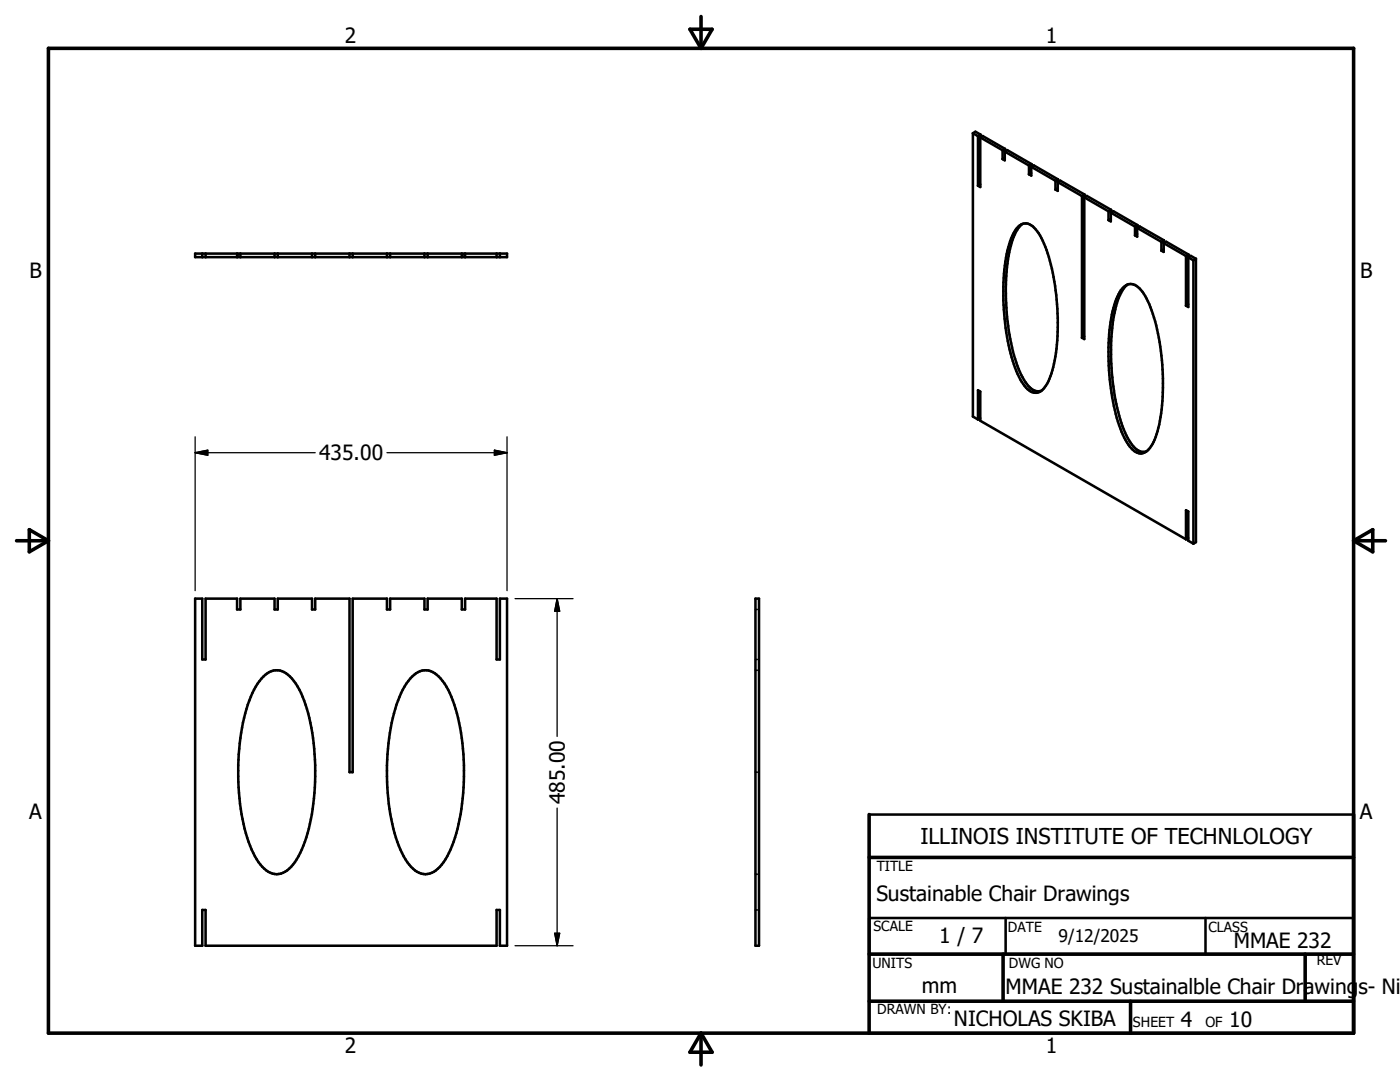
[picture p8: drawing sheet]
<svg xmlns="http://www.w3.org/2000/svg" width="279mm" height="216mm" viewBox="0 0 279 216" stroke-linecap="round" stroke-linejoin="round" font-family="sans-serif">
<g fill="none" stroke="#000" stroke-width=".51">
<path d="M194.2 26.6l.5-.3 1 .6M194.2 26.6l1 .6M194.2 26.6v56.5l1 .6M195.2 27.2v9.9M195.6 27.4l.5-.3 4.5 2.6M195.6 27.4l4.5 2.6M195.6 27.4v9.9l-.4-.2M195.6 36.8l-.4 .3M195.7 26.9v.5M195.7 26.9l-.5 .3M200.1 30v1.7M200.5 30.2v1.8l-.4-.3"/>
<path d="M200.5 30.2l.5-.2 4.9 2.8M200.5 31.5l-.4 .2M200.5 30.2l4.9 2.8M200.6 29.7v.5M200.6 29.7l-.5 .3M205.4 33v1.8M205.8 33.3v1.7l-.4-.2M205.8 33.3l.5-.3 4.9 2.8M205.8 34.5l-.4 .3M205.8 33.3l4.8 2.8M205.9 32.8v.5M205.9 32.8l-.5 .2"/>
<path d="M210.6 36.1v1.7M211.1 36.3v1.8l-.5-.3M211.1 36.3l.5-.2 4.8 2.7M211.1 37.6l-.5 .2M211.1 36.3l4.8 2.8M211.2 35.8v.5M211.2 35.8l-.6 .3M215.9 39.1v28.3M216.4 39.4l4.8 2.8M216.4 39.4l.5-.3 4.8 2.8M216.4 39.4v28.3l-.5-.3M216.4 38.8v.6"/>
<path d="M216.4 38.8l-.5 .3M38.9 50.6h62.3v.7h-62.3zM40.4 50.6v.7M41 50.6v.7M47.3 50.6v.7M48 50.6v.7M54.8 50.6v.7M55.4 50.6v.7M62.3 50.6v.7M62.9 50.6v.7M69.7 50.6v.7M70.4 50.6v.7"/>
<path d="M77.2 50.6v.7M77.9 50.6v.7M84.7 50.6v.7M85.3 50.6v.7M92.2 50.6v.7M92.8 50.6v.7M99.1 50.6v.7M99.8 50.6v.7M203 45.5a2.2 2.2 0 0 1 3.7 .3 21.5 21.5 0 0 1 3.6 9.5 42.4 42.4 0 0 1-.5 19.2 5.5 5.5 0 0 1-2.7 3.8 2.83 2.83 0 0 1-2.9-1.7 29 29 0 0 1-3.7-13 45.6 45.6 0 0 1 .3-12.2 13.5 13.5 0 0 1 2.2-5.9zM204 44.7a9.9 9.9 0 0 0-2.6 5.7l-.4 3a51.1 51.1 0 0 0-.1 8.9 33.2 33.2 0 0 0 3.5 13.5 3.4 3.4 0 0 0 3.1 2.2h.3M221.2 42.2v1.7M221.7 42.4v1.8l-.5-.3"/>
<path d="M221.7 42.4l.5-.3 4.8 2.8M221.7 43.7l-.5 .2M221.7 42.4l4.8 2.8M221.7 41.9v.5M221.7 41.9l-.5 .3M224.2 57.3a2.04 2.04 0 0 1 3.2 .2 17.2 17.2 0 0 1 3.3 7.4 46.8 46.8 0 0 1 .3 21.1 6.7 6.7 0 0 1-2.6 4.3 2.43 2.43 0 0 1-2.9-1.2 24.1 24.1 0 0 1-3.5-9.8 44.4 44.4 0 0 1 .2-17.9 9.4 9.4 0 0 1 2-4.1zM225 56.8a9.9 9.9 0 0 0-2.6 5.7 48.4 48.4 0 0 0 1 20.4 12.3 12.3 0 0 0 3.7 6.9l.9 .4 .8-.1M226.5 45.2v1.8M226.9 46.7l-.4 .3M226.9 45.5v1.7l-.4-.2M226.9 45.5l.6-.3 4.8 2.8M226.9 45.5l4.9 2.8"/>
<path d="M227 44.9v.5M227 44.9l-.5 .3M231.8 48.3v1.7M232.2 48.5v1.8l-.4-.3M232.2 49.7l-.4 .3M232.2 48.5l.5-.3 4.5 2.6M232.2 48.5l4.5 2.6M232.3 48v.5M232.3 48l-.5 .3M236.7 51.1v9.9M237.1 51.4l.6-.3 1 .5M237.1 51.4l1.1 .5"/>
<path d="M237.1 51.4v9.9l-.4-.3M237.2 50.8l-.5 .3M237.2 50.8v.5M238.2 51.9v56.6M238.7 51.6v56.6l-.5 .3M238.7 51.6l-.5 .3M216.4 67.1l-.5 .3M237.1 60.7l-.4 .3M195.2 83.7v-5.8l.4 .2v5.9l41.1 23.6M195.6 83.5l-.4 .2M38.9 119.5h1.5v12.1h.6v-12.1h6.3v2.1h.7v-2.1h6.8v2.1h.6v-2.1h6.9v2.1h.6v-2.1h6.8v34.6h.7v-34.6h6.8v2.1h.7v-2.1h6.8v2.1h.6v-2.1h6.9v2.1h.6v-2.1h6.3v12.1h.7v-12.1h1.4v69.2h-1.4v-7.1h-.7v7.1h-58.1v-7.1h-.6v7.1h-1.5zM150.8 119.5h.7v69.2h-.7z"/>
<path d="M236.7 107.6v-5.8l.4 .3v5.8l1.1 .6M237.1 107.4l-.4 .2M52.6 135a3.4 3.4 0 0 1 5.3 0 17.9 17.9 0 0 1 4 9.2 48 48 0 0 1-1.1 23.8 11.4 11.4 0 0 1-3.9 6 3.5 3.5 0 0 1-4.5-1 21.9 21.9 0 0 1-4.2-10.5 45.9 45.9 0 0 1 1.9-23.5l1.3-2.6zM82.2 135a3.4 3.4 0 0 1 5.4 0 17.2 17.2 0 0 1 3.8 8.3 48.1 48.1 0 0 1-.9 24.7 11.6 11.6 0 0 1-3.9 6 3.5 3.5 0 0 1-4.6-1 21.9 21.9 0 0 1-4.1-10.5 48.3 48.3 0 0 1 1.5-22.7 13 13 0 0 1 2.8-4.8zM173.5 162.5h96.6M173.5 183.2h96.6v7.2h-96.6zM200.7 183.2v7.2M240.6 183.2v7.2M173.5 206.2h96.6"/>
</g>
<g fill="none" stroke="#000" stroke-width=".36">
<path d="M47.5 50.6v.2M47.5 51.1v.2M92.6 50.6v.2M92.6 51.1v.2M150.8 121.6h.2M150.8 131.6h.2M150.8 133.7h.2M151.2 121.6h.3M151.2 131.6h.3M151.2 133.7h.3M150.8 154.1h.2M151.2 154.1h.3"/>
<path d="M150.8 174.4h.2M151.2 174.4h.3M150.8 181.6h.2M151.2 181.6h.3"/>
</g>
<g fill="none" stroke="#000" stroke-width=".71">
<path d="M9.7 9.6h260.4v196.6h-260.4zM137.7 5.8h4.4l-2.2 3.8zM139.9 3.3v6.3M3.3 107.9h6.4M5.8 105.7l3.9 2.2-3.9 2.2zM270.1 107.9h6.4M270.1 107.9l3.9-2.2v4.4zM173.5 171.1h96.6M173.5 162.5v43.7M173.5 190.4h96.6M173.5 199.8h96.6M200.2 190.4v9.4"/>
<path d="M225.6 199.8v6.4M260.5 190.4v9.4M139.9 206.2v6.3M139.9 206.2l2.2 3.8h-4.4z"/>
</g>
<path d="M38.9 90.3h24M38.9 90.3l2.6-.5v1zM38.9 87.2v30.7M77.2 90.3h24M98.7 89.8l2.5 .5-2.5 .5zM101.2 87.2v30.7M102.8 119.5h11.6M111.2 119.5v27.4M111.2 119.5l.5 2.5h-1zM111.2 161.2v27.5M102.8 188.7h11.6M110.7 186.2h1l-.5 2.5z" fill="none" stroke="#000" stroke-width=".25"/>
<path d="M38.9 90.3l2.6-.5v1zM98.7 89.8l2.5 .5-2.5 .5zM111.2 119.5l.5 2.5h-1zM110.7 186.2h1l-.5 2.5z" fill="#000" stroke="#000" stroke-width=".25"/>
<text font-size="4.4" x="183.7" y="168.4">ILLINOIS INSTITUTE OF TECHNLOLOGY</text>
<g font-size="4.2">
<text x="68.8" y="8.7">2</text>
<text x="208.7" y="8.7">1</text>
<text x="5.9" y="55.5">B</text>
<text x="271.4" y="55.5">B</text>
<text x="63.7" y="91.9">435.00</text>
<text x="112.7" y="160.4" transform="rotate(-90 112.7 160.4)">485.00</text>
<text x="5.8" y="163.4">A</text>
<text x="271.4" y="163.4">A</text>
<text x="174.9" y="179.7">Sustainable Chair Drawings</text>
<text x="187.5" y="188.3">1 / 7</text>
<text x="246.2" y="189.2">MMAE 232</text>
<text x="184" y="198.2">mm</text>
<text x="200.7" y="198.4">MMAE 232 Sustainalble Chair Drawings- Ni</text>
<text x="190.4" y="204.7">NICHOLAS SKIBA</text>
<text x="235.7" y="205">4</text>
<text x="245.3" y="205">10</text>
<text x="68.8" y="210.2">2</text>
<text x="208.7" y="210.2">1</text>
</g>
<text font-size="3.5" x="211.2" y="187.9">9/12/2025</text>
<g font-size="2.8">
<text x="175" y="173.8">TITLE</text>
<text x="174.3" y="185.8">SCALE</text>
<text x="201.2" y="186">DATE</text>
<text x="241.2" y="186">CLASS</text>
<text x="174.1" y="193.2">UNITS</text>
<text x="201.3" y="193.2">DWG NO</text>
<text x="262.8" y="192.6">REV</text>
<text x="175.1" y="202.4">DRAWN BY:</text>
<text x="226.1" y="205">SHEET</text>
<text x="240.6" y="205">OF</text>
</g>
</svg>
